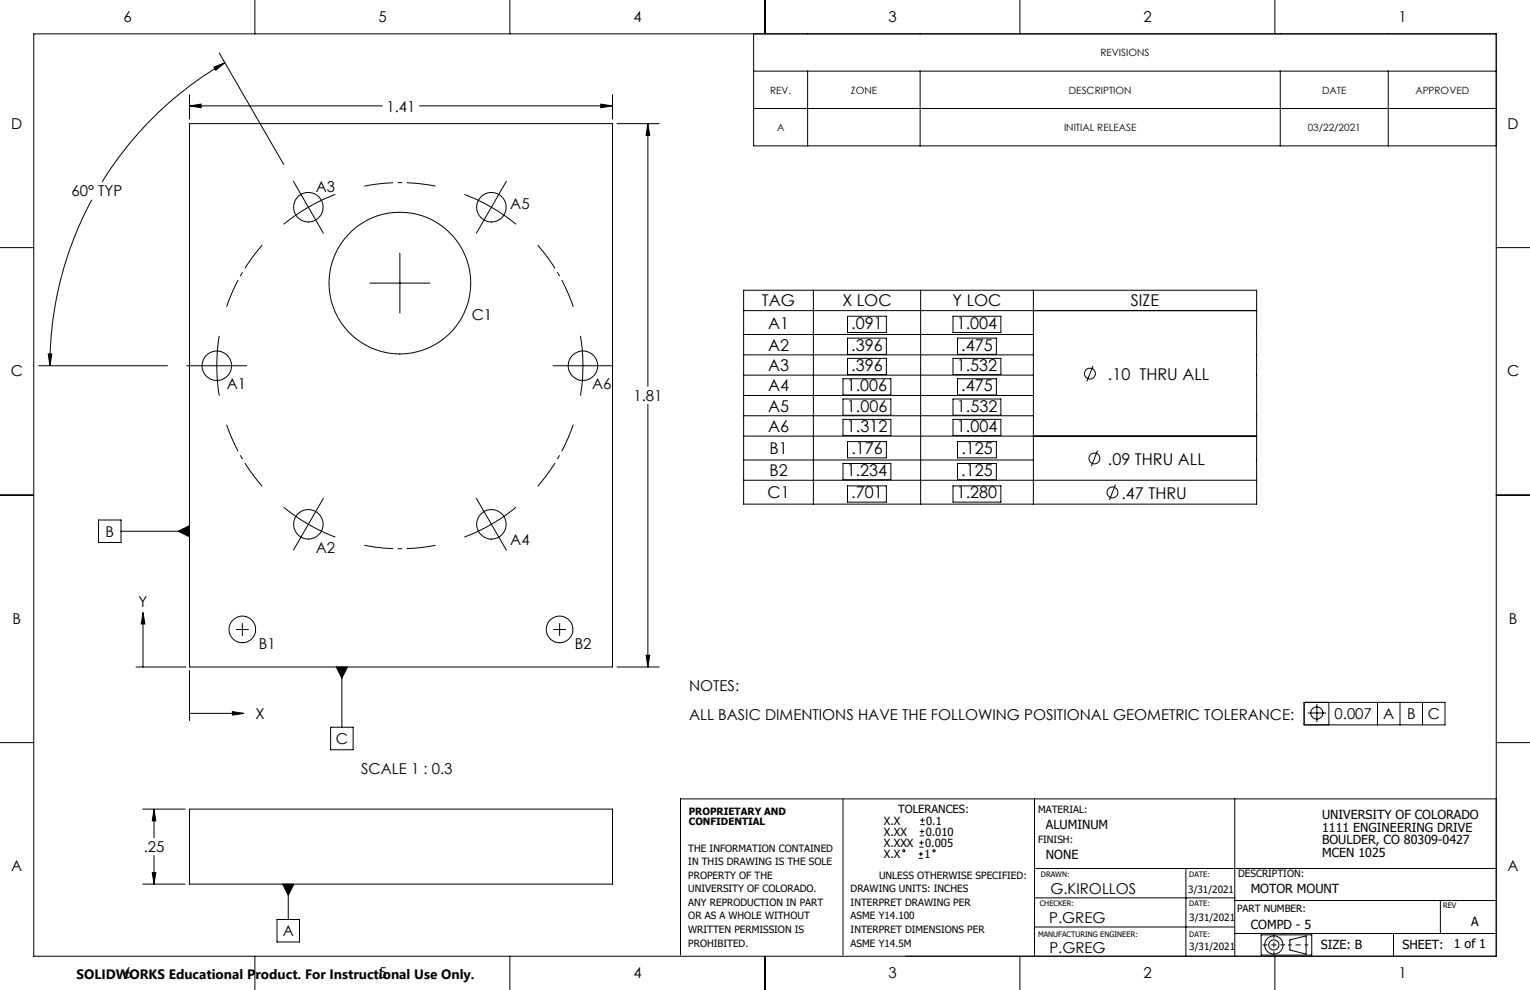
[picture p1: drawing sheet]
<svg xmlns="http://www.w3.org/2000/svg" width="432mm" height="279mm" viewBox="0 0 432 279" stroke-linecap="round" stroke-linejoin="round" font-family="sans-serif">
<g fill="none" stroke="#000" stroke-width=".28">
<path d="M9.5 9.6h412.8v260.3h-412.8zM60.4 18.9l3.1-1.2-2.6 2.1zM61.9 15l18.2 31.4M63.5 17.7a98.4 98.4 0 0 0-34.7 33.6M71.9 0v9.6M143.9 0v9.6M212.7 9.6v31.6h209.6M215.9 0v9.6M287.8 0v9.6M359.8 0v9.6M53.5 29.9l3.3-.5v1zM53.5 34.9h119.4v153.3h-119.4z"/>
<path d="M53.5 26.7v6.9M53.5 29.9h54.4M118.4 29.9h54.5M169.5 29.4l3.4 .5-3.4 .5zM172.9 26.7v6.9M174.1 34.9h11.9M182.8 34.9l.6 3.3h-1zM182.8 34.9v74.1M212.7 20.1h209.6M212.7 30.6h209.6M227.9 20.1v21.1M259.7 20.1v21.1"/>
<path d="M361.3 20.1v21.1M391.8 20.1v21.1M25.9 56.4a98.2 98.2 0 0 0-11.8 46.8M82.8 51.2l8.5 14.6M94.7 54.9a53.1 53.1 0 0 0-14.6 8.4M131.1 54.9a53.1 53.1 0 0 1 14.5 8.4M142.9 51.2l-8.5 14.6M0 69.9h9.5M104.4 79.9h16.9M112.9 71.4v17M422.3 69.9h9.5M13.6 99.9h1l-.5 3.3z"/>
<path d="M61.9 94.8a50.7 50.7 0 0 0 0 16.9M163.8 94.8a50.7 50.7 0 0 1 0 16.9M209.9 81.9h144.7v60.4h-144.7zM209.9 87.7h144.7M209.9 94.4h81.7M229.6 81.9v60.4M239.2 89.3h11v4.5h-11zM239.2 95.4h11v4.6h-11zM259.8 81.9v60.4M269 89.3h13.5v4.5h-13.5zM270.2 95.4h11v4.6h-11zM291.6 81.9v60.4"/>
<path d="M10.9 103.2h36.4M52.7 103.2h16.9M156.1 103.2h16.9M182.8 114.1v74.1M209.9 100.2h81.7M209.9 105.9h81.7M209.9 111.6h81.7M209.9 117.3h81.7M237.9 106.9h13.5v4.6h-13.5zM237.9 112.6h13.5v4.6h-13.5zM237.9 118.4h13.5v4.5h-13.5zM239.2 101.1h11v4.6h-11z"/>
<path d="M269 101.1h13.5v4.6h-13.5zM269 112.6h13.5v4.6h-13.5zM269 118.4h13.5v4.5h-13.5zM270.2 106.9h11v4.6h-11zM308.5 103.3l-1.8 4.3M0 139.7h9.5M209.9 123.1h144.7M209.9 129.8h81.7M209.9 135.5h144.7M237.9 130.8h13.5v4.6h-13.5zM239.2 124.6h11v4.6h-11zM239.2 137.1h11v4.6h-11z"/>
<path d="M269 137.1h13.5v4.6h-13.5zM270.2 124.6h11v4.6h-11zM270.2 130.8h11v4.6h-11zM309.7 127.2l-1.7 4.4M314.8 136.8l-1.7 4.3M422.2 139.7h9.6M27.8 146.8h6.3v6.3h-6.3zM34.1 149.9h19.4M50.3 149.9l3.2-1.6v3.2zM80.1 143.2a53.1 53.1 0 0 0 14.6 8.4M91.3 140.7l-8.5 14.6M134.4 140.7l8.5 14.6"/>
<path d="M145.6 143.2a53.1 53.1 0 0 1-14.5 8.4M40.4 172.8l.5 3.3h-1zM40.4 176.1v12.1M66.7 177.7h3.4M68.4 176v3.4M156.2 177.7h3.4M157.9 176v3.4M38.4 188.2h14.1M53.5 189.2v14.1M94.9 188.2h3.2l-1.6 3.2zM96.5 188.2v17M174.1 188.2h11.9"/>
<path d="M182.4 184.9h1l-.6 3.3zM368.1 198.2h39.7v6.4h-39.7zM371.7 198.6v5.2M375 198.2v6.4M388.8 198.2v6.4M395.1 198.2v6.4M401.5 198.2v6.4M0 209.6h9.5M53.5 201.3h12.1M65.6 200.8l3.3 .5-3.3 .5zM93.3 205.2h6.4v6.4h-6.4zM369.1 201.2h5.1"/>
<path d="M422.3 209.6h9.5M40.3 228.4h11.9M43.5 228.4l.5 3.3h-1zM43.5 228.4v8M53.5 228.4h119.4v21.1h-119.4zM237.9 225.5v44.1M259.4 239.1h1.3M259.4 237.8h1.3M259.6 235.9h1.2M259.6 234.7h1.2M259.7 232.7h1.2M259.7 231.5h1.2"/>
<path d="M260 237.2v1.3M260.2 234.1v1.2M260.3 230.9v1.2M292 225.5v44.4M348.5 225.5v44.4M422.3 225.5h-230.2v44.1M40.3 249.5h11.9M43 246.2h1l-.5 3.3zM43.5 241.5v8M78.2 259.5h6.3v6.4h-6.3zM79.8 249.5h3.1l-1.5 3.2zM81.4 249.5v10"/>
<path d="M259.3 242.3h1.2M259.3 241h1.2M259.9 240.4v1.3M292 245.1h130.3M292.1 253.4h56.5M334.7 245.1v24.8M348.5 254.1h73.6M406.5 254.1v9.4M71.9 269.9v9.5M143.9 269.9v9.5M215.9 269.9v9.5M287.8 269.9v9.5"/>
<path d="M292 261.6h56.5M348.5 263.5h73.6M355.9 263.8h14.3v5.8h-14.3zM359.8 269.9v9.5M364 265.3l4.6-1.2v5.2l-4.6-1.2zM393.3 263.5v6.4"/>
<circle cx="87" cy="58.5" r="4.2"/>
<circle cx="138.7" cy="58.5" r="4.2"/>
<circle cx="112.9" cy="79.9" r="20"/>
<circle cx="61.2" cy="103.2" r="4.2"/>
<circle cx="164.5" cy="103.2" r="4.2"/>
<circle cx="307.6" cy="105.4" r="1.53"/>
<circle cx="308.9" cy="129.4" r="1.53"/>
<circle cx="314" cy="139" r="1.53"/>
<circle cx="87" cy="148" r="4.2"/>
<circle cx="138.7" cy="148" r="4.2"/>
<circle cx="68.4" cy="177.6" r="3.8"/>
<circle cx="157.9" cy="177.6" r="3.8"/>
<circle cx="371.6" cy="201.2" r="1.71"/>
<circle cx="255.1" cy="240.1" r=".31"/>
<circle cx="263.6" cy="240.1" r=".31"/>
<circle cx="359.5" cy="266.7" r="1.43"/>
<circle cx="359.5" cy="266.7" r="2.57"/>
</g>
<path d="M122.9 52.5a51.7 51.7 0 0 0-20.1 0M74 69.2a51.7 51.7 0 0 0-10 17.4M161.8 86.6a51.7 51.7 0 0 0-10.1-17.4M64 119.8a51.7 51.7 0 0 0 10 17.5M151.7 137.3a51.7 51.7 0 0 0 10.1-17.5M102.8 153.9a51.7 51.7 0 0 0 20.1 0" fill="none" stroke="#000" stroke-width=".28" stroke-dasharray="15.2 1.3 1.3 1.3" stroke-dashoffset="7" stroke-linecap="butt"/>
<path d="M356.4 266.7h6.2" fill="none" stroke="#000" stroke-width=".28" stroke-dasharray="15.2 1.3 1.3 1.3" stroke-dashoffset="14.1"/>
<path d="M359.5 263.8v5.7" fill="none" stroke="#000" stroke-width=".28" stroke-dasharray="15.2 1.3 1.3 1.3" stroke-dashoffset="14.3"/>
<path d="M363.6 266.7h5.5" fill="none" stroke="#000" stroke-width=".28" stroke-dasharray="15.2 1.3 1.3 1.3" stroke-dashoffset="14.4"/>
<g fill="#000">
<path d="M50.3 149.9l3.2 1.6v-3.2zM94.9 188.2l1.6 3.2 1.6-3.2zM65.6 200.8l3.3 .5-3.3 .5zM40.4 172.8l.5 3.3h-1zM79.8 249.5l1.6 3.2 1.5-3.2z"/>
<path d="M182.4 184.9h1l-.6 3.3zM182.8 34.9l.6 3.3h-1zM169.5 29.4l3.4 .5-3.4 .5zM53.5 29.9l3.3-.5v1zM60.4 18.9l3.1-1.2-2.6 2.1zM13.6 99.9h1l-.5 3.3zM43.5 228.4l.5 3.3h-1zM43 246.2h1l-.5 3.3z"/>
</g>
<g font-size="4.6">
<text x="215.1" y="86.5">TAG</text>
<text x="237.8" y="86.5">X LOC</text>
<text x="268.8" y="86.5">Y LOC</text>
<text x="319.2" y="86.5">SIZE</text>
<text x="216.8" y="92.8">A1</text>
<text x="240.3" y="92.8">.091</text>
<text x="270" y="92.8">1.004</text>
<text x="216.8" y="99">A2</text>
<text x="240.3" y="99">.396</text>
<text x="271.3" y="99">.475</text>
<text x="216.8" y="104.7">A3</text>
<text x="240.3" y="104.7">.396</text>
<text x="270" y="104.7">1.532</text>
<text x="312.7" y="107.2">.10 THRU ALL</text>
<text x="216.8" y="110.4">A4</text>
<text x="239" y="110.4">1.006</text>
<text x="271.3" y="110.4">.475</text>
<text x="216.8" y="116.2">A5</text>
<text x="239" y="116.2">1.006</text>
<text x="270" y="116.2">1.532</text>
<text x="216.8" y="121.9">A6</text>
<text x="239" y="121.9">1.312</text>
<text x="270" y="121.9">1.004</text>
<text x="217.2" y="128.2">B1</text>
<text x="240.3" y="128.2">.176</text>
<text x="271.3" y="128.2">.125</text>
<text x="312.7" y="131.1">.09 THRU ALL</text>
<text x="217.1" y="134.4">B2</text>
<text x="239" y="134.4">1.234</text>
<text x="271.3" y="134.4">.125</text>
<text x="216.6" y="140.7">C1</text>
<text x="240.3" y="140.7">.701</text>
<text x="270" y="140.7">1.280</text>
<text x="316.5" y="140.7">.47 THRU</text>
</g>
<g font-size="4.2">
<text x="34.8" y="6.2">6</text>
<text x="106.8" y="6.2">5</text>
<text x="178.7" y="6.2">4</text>
<text x="250.7" y="6.2">3</text>
<text x="322.7" y="6.2">2</text>
<text x="394.6" y="6.2">1</text>
<text x="109.1" y="31.5">1.41</text>
<text x="3.2" y="36.3">D</text>
<text x="425.5" y="36.3">D</text>
<text x="20.2" y="55.4">60° TYP</text>
<text x="89.1" y="54.2">A3</text>
<text x="144" y="59.1">A5</text>
<text x="133.2" y="90.2">C1</text>
<text x="3" y="106.2">C</text>
<text x="425.3" y="106.2">C</text>
<text x="64" y="109.8">A1</text>
<text x="167.1" y="109.8">A6</text>
<text x="178.8" y="113.1">1.81</text>
<text x="29.8" y="151.5">B</text>
<text x="144" y="153.9">A4</text>
<text x="89.1" y="156.2">A2</text>
<text x="39.1" y="171.2">Y</text>
<text x="3.5" y="176">B</text>
<text x="425.8" y="176">B</text>
<text x="73.1" y="183.2">B1</text>
<text x="162.2" y="183.2">B2</text>
<text x="194.5" y="194.9">NOTES:</text>
<text x="72.1" y="202.9">X</text>
<text x="194.5" y="203.2">ALL BASIC DIMENTIONS HAVE THE FOLLOWING POSITIONAL GEOMETRIC TOLERANCE:</text>
<text x="376.6" y="203">0.007</text>
<text x="390.4" y="203">A</text>
<text x="397.1" y="203">B</text>
<text x="402.9" y="203">C</text>
<text x="94.8" y="210">C</text>
<text x="101.9" y="218.5">SCALE 1 : 0.3</text>
<text x="3.2" y="245.9">A</text>
<text x="40.6" y="240.5">.25</text>
<text x="425.5" y="245.9">A</text>
<text x="296.4" y="252.4">G.KIROLLOS</text>
<text x="296.1" y="260.5">P.GREG</text>
<text x="79.8" y="264.3">A</text>
<text x="296.2" y="269.1">P.GREG</text>
<text x="34.8" y="276">6</text>
<text x="106.8" y="276">5</text>
<text x="178.7" y="276">4</text>
<text x="250.7" y="276">3</text>
<text x="322.7" y="276">2</text>
<text x="394.6" y="276">1</text>
</g>
<text font-size="3.8" x="21.6" y="276.3">SOLIDWORKS Educational Product. For Instructional Use Only.</text>
<g font-size="3.5">
<text x="295.2" y="233.9">ALUMINUM</text>
<text x="373.1" y="231.2">UNIVERSITY OF COLORADO</text>
<text x="373.1" y="234.8">1111 ENGINEERING DRIVE</text>
<text x="373.1" y="238.3">BOULDER, CO 80309-0427</text>
<text x="295.2" y="242.3">NONE</text>
<text x="373.1" y="241.8">MCEN 1025</text>
<text x="353" y="252">MOTOR MOUNT</text>
<text x="353" y="262.1">COMPD - 5</text>
<text x="415.2" y="261.2">A</text>
<text x="372.8" y="267.9">SIZE: B</text>
<text x="395.8" y="267.7">SHEET:</text>
<text x="410.3" y="267.6">1 of 1</text>
</g>
<g font-size="3.2">
<text x="249.5" y="232.7">X.X</text>
<text x="253.5" y="229.5">TOLERANCES:</text>
<text x="261.4" y="232.7">0.1</text>
<text x="249.5" y="235.9">X.XX</text>
<text x="249.5" y="239.1">X.XXX</text>
<text x="261.1" y="239.1">0.005</text>
<text x="261.2" y="235.9">0.010</text>
<text x="249.5" y="242.2">X.X</text>
<text x="260.9" y="242.2">1</text>
</g>
<g font-size="2.8">
<text x="310.6" y="15.9">REVISIONS</text>
<text x="217.4" y="26.4">REV.</text>
<text x="240.1" y="26.4">ZONE</text>
<text x="301.7" y="26.4">DESCRIPTION</text>
<text x="373.1" y="26.4">DATE</text>
<text x="399.4" y="26.4">APPROVED</text>
<text x="219.3" y="36.9">A</text>
<text x="300.3" y="36.9">INITIAL RELEASE</text>
<text x="369.1" y="36.9">03/22/2021</text>
<text x="194.4" y="229.9">PROPRIETARY AND</text>
<text x="194.4" y="232.7">CONFIDENTIAL</text>
<text x="293" y="229.6">MATERIAL:</text>
<text x="293" y="237.9">FINISH:</text>
<text x="194.3" y="240.4">THE INFORMATION CONTAINED</text>
<text x="194.3" y="244.2">IN THIS DRAWING IS THE SOLE</text>
<text x="194.3" y="248">PROPERTY OF THE</text>
<text x="194.3" y="251.9">UNIVERSITY OF COLORADO.</text>
<text x="240.1" y="251.9">DRAWING UNITS: INCHES</text>
<text x="248.1" y="248">UNLESS OTHERWISE SPECIFIED:</text>
<text x="335.3" y="252">3/31/2021</text>
<text x="349.4" y="247.4">DESCRIPTION:</text>
<text x="194.3" y="255.7">ANY REPRODUCTION IN PART</text>
<text x="240.1" y="255.7">INTERPRET DRAWING PER</text>
<text x="349.1" y="257.5">PART NUMBER:</text>
<text x="194.3" y="259.5">OR AS A WHOLE WITHOUT</text>
<text x="194.3" y="263.3">WRITTEN PERMISSION IS</text>
<text x="240.1" y="259.5">ASME Y14.100</text>
<text x="240.1" y="263.3">INTERPRET DIMENSIONS PER</text>
<text x="335.6" y="260.1">3/31/2021</text>
<text x="194.3" y="267.1">PROHIBITED.</text>
<text x="240.1" y="267.1">ASME Y14.5M</text>
<text x="335.6" y="268.1">3/31/2021</text>
</g>
<g font-size="2.1">
<text x="293.8" y="247.4">DRAWN:</text>
<text x="335.6" y="247.4">DATE:</text>
<text x="293.5" y="255.7">CHECKER:</text>
<text x="335.6" y="255.7">DATE:</text>
<text x="407.3" y="256.3">REV</text>
<text x="293" y="264.5">MANUFACTURING ENGINEER:</text>
<text x="335.6" y="264.5">DATE:</text>
</g>
</svg>
